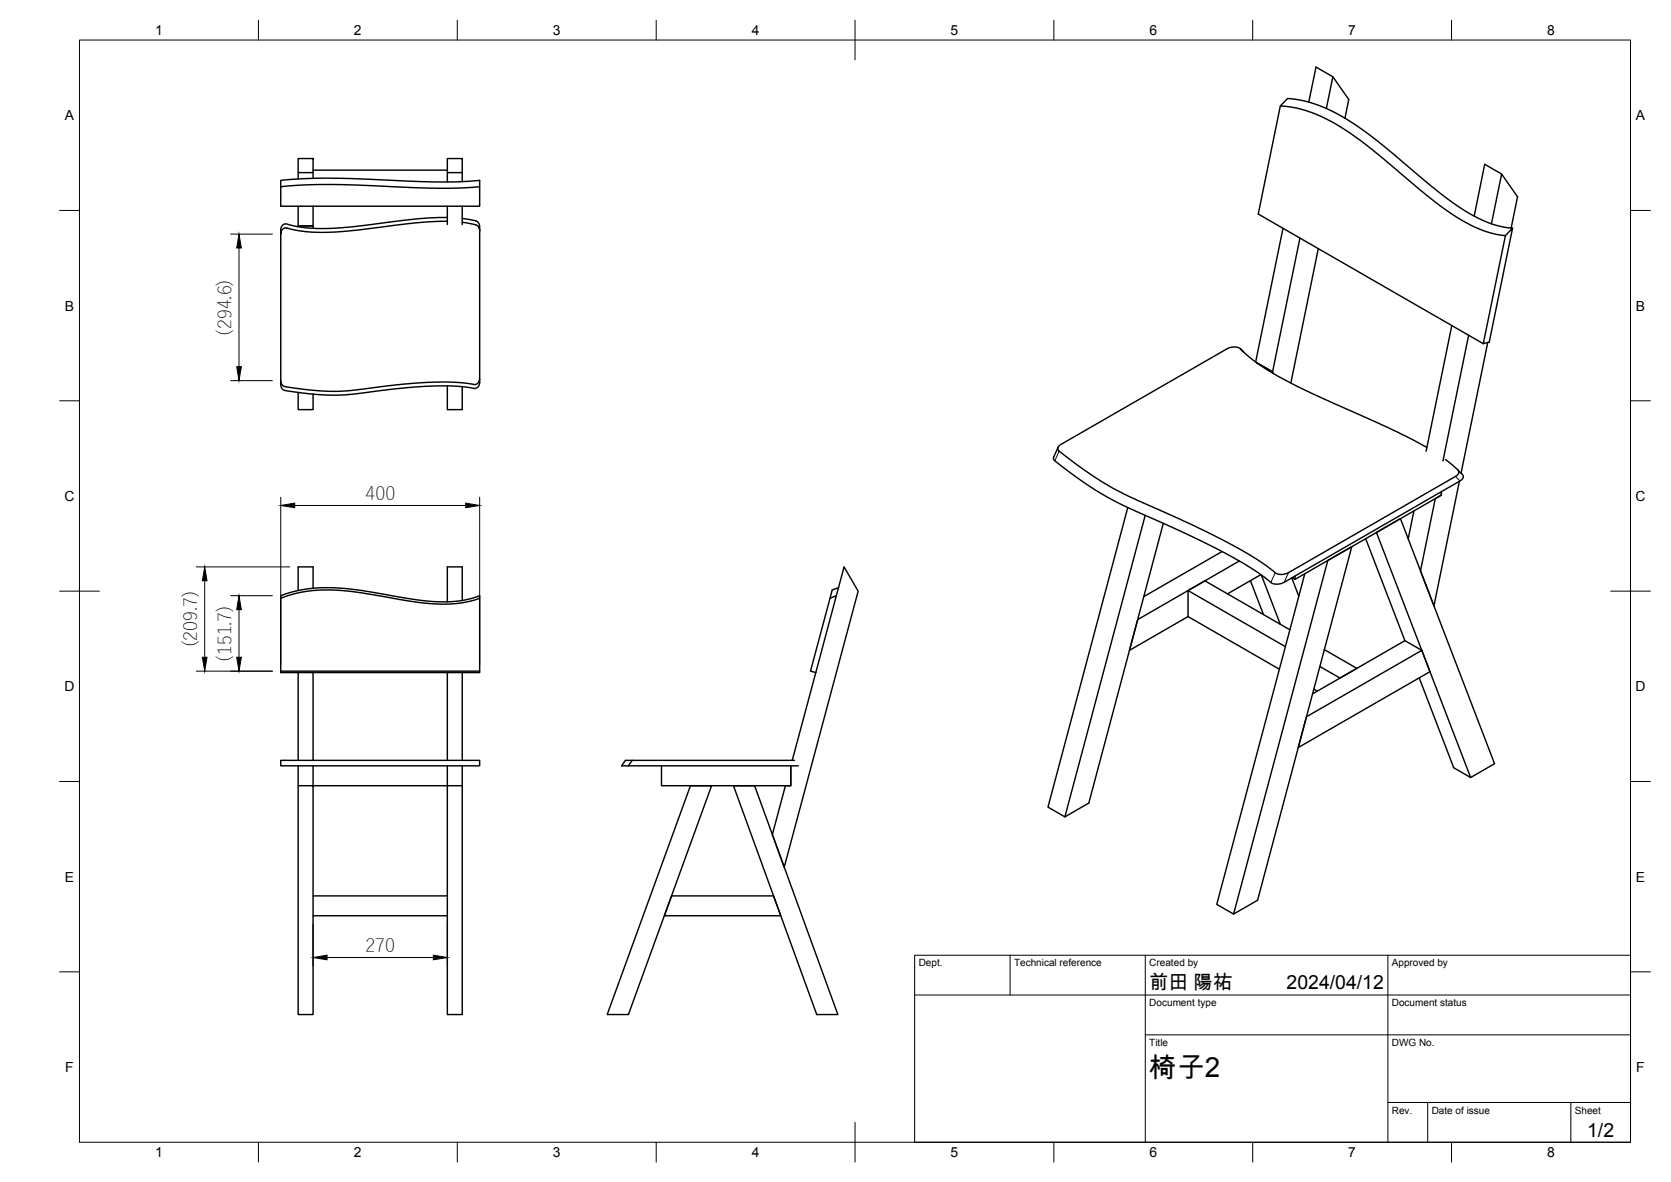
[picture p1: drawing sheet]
<svg xmlns="http://www.w3.org/2000/svg" width="420mm" height="297mm" viewBox="0 0 420 297" stroke-linecap="round" stroke-linejoin="round" font-family="sans-serif">
<!-- layer: Visible -->
<g fill="none" stroke="#000" stroke-width=".36">
<path d="M335.1 19.3l-1.6 8M75 39.8h3.7v3.6h-3.7zM112.5 39.8h3.7v3.6h-3.7zM321.9 26.6l4.3 .6 3.6 1.1 3.3 1.4 4.1 2.3 3.7 2.5 3.8 2.9 16.3 13.5 3.8 2.7 4 2.4 4.9 2.2 4.3 1h.5l1.8-1.9-5.8 28.7-1.5 .4 5.5-27.2M329.1 25.7l1.8-8.8 4.2 2.4 4 5.7-.9 4.7M70.6 46.9l6.4-.5h7.1l21.3 .8 9.6 .1 5.6-.4v-1.6l-5.3 .4h-6.2l-25.9-.9-7 .1-5.6 .4v6.5h50v-4.9M75 51.8v5h3.7v-5M75 57v-.2h3.7v.6M75 43.4v1.6M78.7 43.4v1.4M78.7 42.8h33.8M112.5 54.7l-8 .3-14.7 1.9-6.9 .5-5.8-.1-5.5-1-.4 .2-.5 .6-.1 1.7 .4-1.1 .8-.4 5.5 1h6.4l6.8-.6 13.3-1.6 8.7-.5"/>
<path d="M112.5 43.4v2.3M112.5 51.8v4.6M116.2 54.9l2.4 .4a1.79 1.79 0 0 1 1.9 1l.1 1.7-.2-.9-.7-.6-3.5-.6M116.2 43.4v2.2M116.2 51.8v4.6M120.6 58v38.2l-.3 .9-.5 .4-.5 .1-2.4-.4-3.2-.2-7.4 .1-7.7 .7-10.2 1.3-4.2 .2-5.8-.3-5.7-.7-1.4-.3-.6-.7-.1-38.5M322.6 57.4l-6.9 33.6M326.9 59.8l-6.9 33.6-.3 .2M370.7 54.3l2.6-13 4.3 2.4 4 5.8-1.6 7.8M377.6 43.7l-2.6 12.5M380.3 57.3l-2.3-.2-3.6-1.1-4.1-1.9-3-1.8-6.7-5-15.8-13.1-4.2-3-4.7-2.8-4.7-2.1-3.2-.9-2.6-.5-1.7-.1-1.8 1.8-5.5 27.2 56.6 32.6M331.5 62.5l-6.9 33.8"/>
<path d="M75 98.6v4.3h3.7v-3.9M112.5 97v5.9h3.7v-5.7M120.6 95.1l-.3 1-.8 .5-5.7-.6-6.1 .1-6.4 .4-11.6 1.5-4.7 .3-5.9-.2-7.1-.9-1-.4-.3-.4-.1-.7M311.9 87.7l.8 .8M311.9 87.7l-1.3-.5-1.2 .1-.8 .3-41.9 24.1-.6 .7-.1 .7 6.8 5.1 6.9 4.4 4.7 2.4 12.4 5.5 10.6 5.1 8.3 4.7 3.2 2.2 1.9 1.6 1.1 .3 1-.1 1.1-.4 42-24.2 .5-.4 .3-.5-.2-.7M311.9 87.7l2.1 1.9 2.5 2 6.9 4 6.2 3.2 21.7 9.7 7.5 4M315.9 91.1l4.1 2.3v.4M365 81.8l-6.4 31.6M369.3 84.3l-6.5 31.5M374.1 86.1l-6.7 32.8M266.1 112.4l-1.2 2.6 .2 .7 5.2 4 5.3 3.5 6.8 3.8 14.2 6.4 10 4.8 7.3 4.1 3.3 2.2 2.5 2 1 .3 1.2-.1 1-.4 44.3-25.5 .6-.6 .1-.6-1.3-1.5M363.4 115.5l3.2 2.6"/>
<path d="M283.6 127.5l-20.1 75.3 4.3 2.5 6-3.5 18.7-70.3M288 129.5l-20.2 75.8M307.3 138.6l-19.7 11.3M343.4 135.4l9.9 25.6M355.5 128.4l-1.4 7M366.9 121l-6.3 31.3-3.4-8.8 3.7-18.2 1.5-.9v-.8v.8l-36.8 21.2-.7-.4M70.6 150.4l3.3-1.1 2.9-.7 2.9-.3h3.7l6.2 .5 15.8 2.6 6.4 .4 3.6-.2 2.7-.5 2.5-.7v-.7l-2.4 .8-3.4 .6-2.1 .1h-4l-6.6-.9-12.4-2.1-6.2-.5h-3.5l-3.2 .4-3.3 .6-2.9 1v19.3h50v-18.6M78.7 147.8v-5.3h-3.7v5.9M116.2 150.9v-8.4h-3.7v8.7M208.7 150.4l-4.9 18.3 1.3 .3M210.3 149.7l1.9-7.2 3.6 6.1-18.6 69.3-3-8.2 3.3-12.3h1.3v-4.9v4.9h-32.5v-4.9M210.8 147.7l-1.5 .6-.3 1-.3 1.1 1.6-.7-5.2 19.3"/>
<path d="M298.7 154.9v-6.5l24.5 14.1M298.7 154.9l-14.7 8.5M298.7 154.9l23 13.3M303 146l21.3 12.3M311.6 141l-25.5 14.7M314.4 145.9l3.3 8.5M317 144.4l-8.3 4.8M317.2 144.5l4.7 12.4M324.8 145.2l1.8 4.6M325.6 144.7v.9M328.1 144.2l-22.2 83.1 4.3 2.4 6-3.5 23.7-88.8-6 3.5-23.7 88.8M70.6 168.7h50"/>
<path d="M75 169v22.1M78.7 169v22.1M112.5 169v22.1M116.2 169v22.1M205.1 169l-5.9 22.1M330.3 173.2l.9 .5M333 163.2l8.2 4.8-4.3 2.4-5-2.9M356.8 170.4l8.7 22.5 4.3 2.5 6-3.5-23.7-61.6-6 3.5 23.7 61.6M357.5 163.4l-29 16.7-2.1 7.8 33.2-19.1-2.1-5.4-4.2-2.4-23.3 13.4M70.6 191.1h50v1.4h-50zM75 197.4h3.7v57.6h-3.7zM75 192.5v4.9"/>
<path d="M78.7 197.4h33.8v57.6h3.7v-57.6M78.7 192.5v4.9M112.5 192.5v4.9h3.7v-4.9M159 191.1l-1 1.4M173.6 197.4h5.3l-20.9 57.6h-5.3zM184.4 197.4h5.3l21 57.6h-5.3zM199.7 191.1h-42.4l-1 1.4h44.4M78.7 225.1h33.8M78.7 230.1h33.8M168.9 225.1h25.6l1.8 5h-29.3z"/>
</g>
<!-- layer: Visible Narrow -->
<path d="M311.9 87.7l.8 .7M266.3 113.4l-1.1 2.4M366 119.7l1.1 1.2M320.7 143.9l-1.2 2.5M324 143.9l-1.1 2.4" fill="none" stroke="#000" stroke-width=".25"/>
<!-- layer: BORDER -->
<g fill="none" stroke="#000" stroke-width=".25">
<path d="M20 10.1h390v276.9h-390zM65 5.1v5M115 5.1v5M165 5.1v5M215 5.1v10M265 5.1v5M315 5.1v5M365 5.1v5M15 52.9h5M410 52.9h5M15 100.7h5M410 100.7h5"/>
<path d="M15 148.6h10M405 148.6h10M15 196.4h5M410 196.4h5M15 244.2h5M410 244.2h5M65 287v5M115 287v5M165 287v5M215 282.1v9.9M265 287v5M315 287v5"/>
<path d="M365 287v5"/>
</g>
<!-- layer: TITLEBLOCK -->
<path d="M230 240.1h180v46.9h-180zM230 250h180M254 240.1v9.9M288 240.1v46.9M349 240.1v46.9M288 260.1h122M349 277.1h61M359 277.1v9.9M395 277.1v9.9" fill="none" stroke="#000" stroke-width=".25"/>
<!-- layer: FD_Dimensions -->
<g fill="none" stroke="#000" stroke-width=".25">
<path d="M58 58.8h10.5M60.1 62.3v29.8M58 95.7h10.5M70.6 124.9v42M74.1 127h43M120.6 124.9v42M49.4 142.5h23.5M51.5 146v19.2M58 149.7h10.5M60.1 153.2v12M49.4 168.7h19.1M78.7 232.2v10.5"/>
<path d="M112.5 232.2v10.5M82.2 240.6h26.8"/>
</g>
<path d="M60.1 58.8l.6 3.5h-1.2zM59.5 92.1h1.2l-.6 3.6zM70.6 127l3.5-.6v1.2zM117.1 126.4l3.5 .6-3.5 .6zM51.5 142.5l.5 3.5h-1.1zM60.1 149.7l.6 3.5h-1.2zM50.9 165.2h1.1l-.5 3.5zM59.5 165.2h1.2l-.6 3.5zM78.7 240.6l3.5-.6v1.2zM109 240l3.5 .6-3.5 .6z" fill="#000" stroke="#000" stroke-width=".25"/>
<text font-size="7" x="289" y="270.6">椅子2</text>
<g font-size="4.9">
<text x="289" y="248.5">前田 陽祐</text>
<text x="323.5" y="248.5">2024/04/12</text>
<text x="399.1" y="285.7">1/2</text>
</g>
<g font-size="4.6">
<text x="58.2" y="84.3" transform="rotate(-90 58.2 84.3)">(294.6)</text>
<text x="91.9" y="125.6">400</text>
<text x="49.6" y="162.6" transform="rotate(-90 49.6 162.6)">(209.7)</text>
<text x="58.2" y="166.3" transform="rotate(-90 58.2 166.3)">(151.7)</text>
<text x="91.9" y="239.2">270</text>
</g>
<g font-size="3.5">
<text x="39" y="8.8">1</text>
<text x="89" y="8.8">2</text>
<text x="139" y="8.8">3</text>
<text x="189" y="8.8">4</text>
<text x="239" y="8.8">5</text>
<text x="289" y="8.8">6</text>
<text x="339" y="8.8">7</text>
<text x="389" y="8.8">8</text>
<text x="16.3" y="30.2">A</text>
<text x="411.3" y="30.2">A</text>
<text x="16.3" y="78">B</text>
<text x="411.3" y="78">B</text>
<text x="16.2" y="125.9">C</text>
<text x="411.2" y="125.9">C</text>
<text x="16.2" y="173.7">D</text>
<text x="411.2" y="173.7">D</text>
<text x="16.3" y="221.6">E</text>
<text x="411.3" y="221.6">E</text>
<text x="16.4" y="269.4">F</text>
<text x="411.4" y="269.4">F</text>
<text x="39" y="290.8">1</text>
<text x="89" y="290.8">2</text>
<text x="139" y="290.8">3</text>
<text x="189" y="290.8">4</text>
<text x="239" y="290.8">5</text>
<text x="289" y="290.8">6</text>
<text x="339" y="290.8">7</text>
<text x="389" y="290.8">8</text>
</g>
<g font-size="2.5">
<text x="231" y="242.9">Dept.</text>
<text x="255" y="242.9">Technical reference</text>
<text x="289" y="242.9">Created by</text>
<text x="350" y="242.9">Approved by</text>
<text x="289" y="252.8">Document type</text>
<text x="350" y="252.8">Document status</text>
<text x="289" y="262.9">Title</text>
<text x="350" y="262.9">DWG No.</text>
<text x="350" y="279.9">Rev.</text>
<text x="360" y="279.9">Date of issue</text>
<text x="396" y="279.9">Sheet</text>
</g>
</svg>
